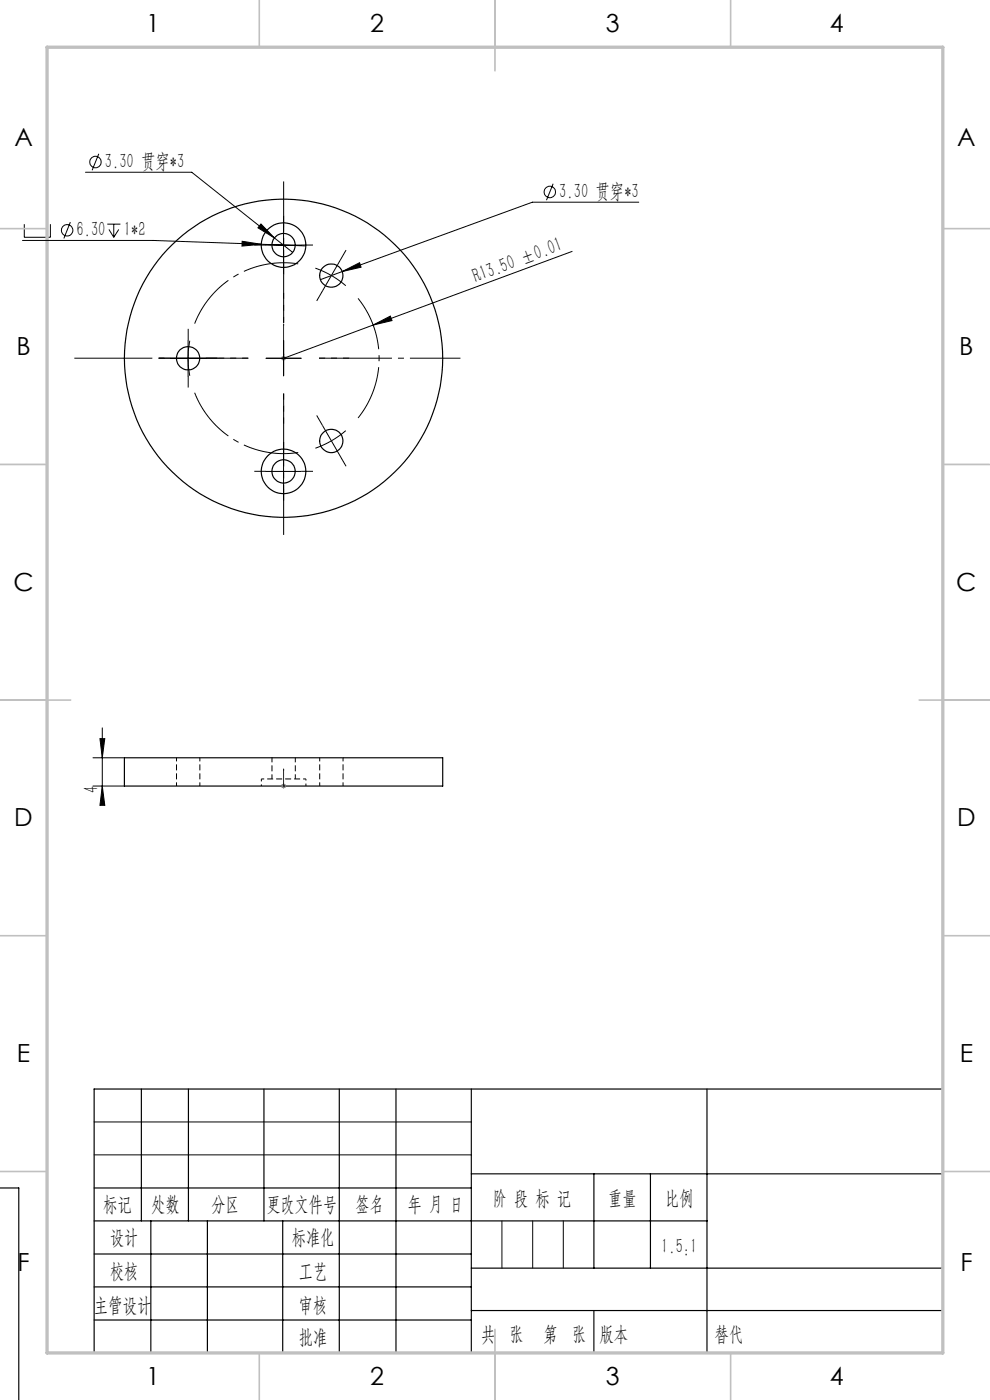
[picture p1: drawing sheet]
<svg xmlns="http://www.w3.org/2000/svg" width="210mm" height="297mm" viewBox="0 0 210 297" stroke-linecap="round" stroke-linejoin="round" font-family="sans-serif">
<g fill="none" stroke="#000" stroke-width=".25">
<path d="M26.4 160.8h67.5v6h-67.5zM30 231v28M40 231v28M56 231v28M72 231v56M84 231v56M100 231v56M150 231v56M200 231h-180v56M0 252h4v45.1M20 252h80M20 259h130"/>
<path d="M32 259v28M44 259v28M60 259v28M100 249h100M126 249v20M138 249v20M20 266h80M20 273h80M100 269h100M100 278h100M20 280h80"/>
<circle cx="60.1" cy="52" r="2.47"/>
<circle cx="60.2" cy="52" r="4.7"/>
<circle cx="70.3" cy="58.5" r="2.47"/>
<circle cx="39.9" cy="76" r="2.47"/>
<circle cx="60.1" cy="76" r="33.8"/>
<circle cx="60.2" cy="100" r="4.7"/>
<circle cx="70.3" cy="93.5" r="2.47"/>
<circle cx="60.1" cy="100" r="2.47"/>
</g>
<path d="M55.4 165.2v1.5M64.9 165.2h-9.5M64.9 166.7v-1.5" fill="none" stroke="#000" stroke-width=".21" stroke-dasharray="1.3 .6" stroke-dashoffset=".7" stroke-linecap="butt"/>
<path d="M57.7 160.7v4.5M62.6 165.2v-4.5" fill="none" stroke="#000" stroke-width=".21" stroke-dasharray="1.3 .6" stroke-dashoffset=".3" stroke-linecap="butt"/>
<path d="M37.4 160.7v6M42.4 166.7v-6M67.8 160.7v6M72.8 166.7v-6" fill="none" stroke="#000" stroke-width=".21" stroke-dasharray="1.3 .6" stroke-dashoffset=".5" stroke-linecap="butt"/>
<g fill="none" stroke="#000" stroke-width=".21">
<path d="M18.1 36.5h22.6l17.5 14M21 32.6l-1.5 3.5M117.3 39l-1.4 3.5M4.8 51h27.7l32.4 1.2M5.2 47.6v2.7h5.5v-2.7M14.9 47.1l-1.4 3.5M22.8 47.6h2.7M23.1 48.7l1 1.6M24.1 47.6v2.7M25.2 48.7l-1.1 1.6M51.4 51.2l4 .6-4.1 .4zM55.4 47.5l2.8 3-3.5-2.2z"/>
<path d="M56.4 52h7.5M58.2 50.5l3.9 3M60.1 48.3v7.5M72.6 57.6l3.7-1.9 .3 1zM72.6 57.6l-4.7 1.7M121.4 53.3l-42.3 15.7M135.5 42.9h-22.6l-40.3 14.7M36.2 76h7.4M39.9 72.2v7.6M40.3 72.3a19.8 19.8 0 0 0 0 7.4M56.4 76h7.5M60.1 72.2v7.6"/>
<path d="M79.1 69l3.7-1.9 .3 .9zM79.1 69l-19 7M60.1 96.3v7.4M56.4 100h7.5M21.2 156.7h1l-.5 4.1zM21.7 154.4v15.4M19.7 160.8h6.7M19.7 166.8h6.7M21.7 166.8l.5 4h-1zM20 238h80M20 245h80"/>
<circle cx="20.2" cy="34.4" r="1.2"/>
<circle cx="14.2" cy="48.9" r="1.22"/>
<circle cx="116.6" cy="40.7" r="1.2"/>
</g>
<path d="M60.1 75.9v.2zM60.1 68.7v.4v-.4M60.1 75v.3v-.3M60.1 76h.1M60.1 68.7v7.3M60.1 163.1v.4v-.4M60.1 166.7v.2zM60.1 166.3v.2v-.2M60.1 166.8h.1M60.1 163.1v3.7" fill="none" stroke="#00f" stroke-width=".21"/>
<path d="M59.7 76h.9M59.8 75.7l.7 .7M60.1 75.5v1M60.5 75.7l-.7 .7M59.7 166.8h.9M59.8 166.4l.7 .7M60.1 166.3v.9M60.5 166.4l-.7 .7" fill="none" stroke="#808080" stroke-width=".21"/>
<g fill="none" stroke="#000" stroke-width=".21" stroke-dasharray="30.5 1.3 1.3 1.3" stroke-linecap="butt">
<path d="M56.4 52h-2.5M60.2 48.2v-2.4M60.2 55.7v2.5M63.9 52h2.5M70.3 58.4l-3.4-1.5M70.3 58.4l3 2.2M70.3 58.4l1.9-3.2M70.3 58.4l-1.9 3.3M72.2 55.2l1.2-2.1M36.2 76h-2.5M39.9 72.2v-2.4M39.9 79.7v2.5"/>
<path d="M43.7 76h2.4M60.2 76v-3.8M60.2 76h-3.8M60.2 76v3.7M60.2 76h3.7M68.4 61.7l-1.2 2.1M56.4 100h-2.5M60.2 96.2v-2.4M63.9 100h2.5M68.4 90.3l-1.2-2.2M70.3 93.5l3-2.1M70.3 93.5l-3.4 1.6"/>
<path d="M70.3 93.5l1.9 3.3M70.3 93.5l-1.9-3.2M72.2 96.8l1.2 2.1M60.2 103.7v2.5"/>
</g>
<path d="M63.3 56a20.2 20.2 0 0 0-22 12.7M41.3 83.3a20.2 20.2 0 0 0 22 12.7M76 88.7a20.2 20.2 0 0 0 0-25.4" fill="none" stroke="#000" stroke-width=".21" stroke-dasharray="30.5 1.3 1.3 1.3" stroke-dashoffset="18.7" stroke-linecap="butt"/>
<path d="M60.2 68.5v-30M67.7 76h30M60.2 83.5v30" fill="none" stroke="#000" stroke-width=".21" stroke-dasharray="30.5 1.3 1.3 1.3" stroke-dashoffset="15" stroke-linecap="butt"/>
<path d="M52.7 76h-36.9" fill="none" stroke="#000" stroke-width=".21" stroke-dasharray="30.5 1.3 1.3 1.3" stroke-dashoffset="13.9" stroke-linecap="butt"/>
<path d="M52.7 76h-6.4M60.2 68.5v-6.4M67.7 76h6.3M60.2 83.5v6.4" fill="none" stroke="#000" stroke-width=".21" stroke-dasharray="30.5 1.3 1.3 1.3" stroke-dashoffset="29.2" stroke-linecap="butt"/>
<path d="M106.5 259v10M113 259v10M119.5 259v10" fill="none" stroke="#0a0605" stroke-width=".21"/>
<path d="M126 278v9" fill="none" stroke="#0a0605" stroke-width=".25"/>
<g fill="none" stroke="#c0c0c0" stroke-width=".35">
<path d="M55 0v10M105 0v15M155 0v10M0 48.5h10M200 48.5h10M0 98.5h10M200 98.5h10M0 148.5h15M195 148.5h15M0 198.5h10M200 198.5h10M0 248.5h10"/>
<path d="M200 248.5h10M55 287v10M105 282v15M155 287v10"/>
</g>
<path d="M10 10h190v277h-190z" fill="none" stroke="#c0c0c0" stroke-width=".7"/>
<g fill="#00f">
<path d="M60.1 166.3v.2z"/>
<path d="M-.1 296.9v.2zM-.1 289.7v.4zM-.1 296.3v.2zM60.1 75.9v.2zM60.1 68.7v.4z"/>
<path d="M60.1 75v.3zM60.1 163.1v.4zM60.1 166.7v.2z"/>
</g>
<g fill="#000">
<path d="M79.1 69l3.7-1.9 .3 .9z"/>
<path d="M51.4 51.2l-.1 1 4.1-.4zM55.4 47.5l-.7 .8 3.5 2.2zM72.6 57.6l4-.9-.3-1z"/>
<path d="M21.2 156.7h1l-.5 4.1zM21.7 166.8l.5 4h-1z"/>
</g>
<g font-size="5.3">
<text x="31" y="6.8">1</text>
<text x="78.5" y="6.8">2</text>
<text x="128.5" y="6.8">3</text>
<text x="176" y="6.8">4</text>
<text x="3" y="31.1">A</text>
<text x="203" y="31.1">A</text>
<text x="3.5" y="75.3">B</text>
<text x="203.5" y="75.3">B</text>
<text x="2.9" y="125.3">C</text>
<text x="202.9" y="125.3">C</text>
<text x="3" y="175.3">D</text>
<text x="203" y="175.3">D</text>
<text x="3.6" y="225.3">E</text>
<text x="203.6" y="225.3">E</text>
<text x="3.7" y="269.6">F</text>
<text x="203.7" y="269.6">F</text>
<text x="31" y="293.8">1</text>
<text x="78.5" y="293.8">2</text>
<text x="128.5" y="293.8">3</text>
<text x="176" y="293.8">4</text>
</g>
<g font-size="4.4">
<text x="22.3" y="35.7">3.30 贯穿*3</text>
<text x="118.6" y="42">3.30 贯穿*3</text>
<text x="16.3" y="50.1">6.30</text>
<text x="26.3" y="50.1">1*2</text>
<text x="100.9" y="59.9" transform="rotate(-20 100.9 59.9)">R13.50 ±0.01</text>
<text x="20.9" y="168.2" transform="rotate(-90 20.9 168.2)">4</text>
<text x="21.9" y="256.9">标记</text>
<text x="32.1" y="256.9">处数</text>
<text x="44.9" y="256.9">分区</text>
<text x="56.5" y="256.9">更改文件号</text>
<text x="75.4" y="256.9">签名</text>
<text x="86.5" y="256.9">年 月 日</text>
<text x="104.5" y="255.6">阶 段 标 记</text>
<text x="129" y="255.6">重量</text>
<text x="141.1" y="255.6">比例</text>
<text x="23.3" y="263.9">设计</text>
<text x="61.9" y="263.9">标准化</text>
<text x="140.3" y="265.7">1.5:1</text>
<text x="23.3" y="271.1">校核</text>
<text x="63.4" y="271">工艺</text>
<text x="19.9" y="278.3">主管设计</text>
<text x="63.4" y="278.3">审核</text>
<text x="63.4" y="285.2">批准</text>
<text x="102.1" y="284.4">共 张</text>
<text x="115.3" y="284.4">第 张</text>
<text x="127.1" y="284.4">版本</text>
</g>
<text font-size="4.4" fill="#0a0605" x="151.6" y="284.4">替代</text>
</svg>
